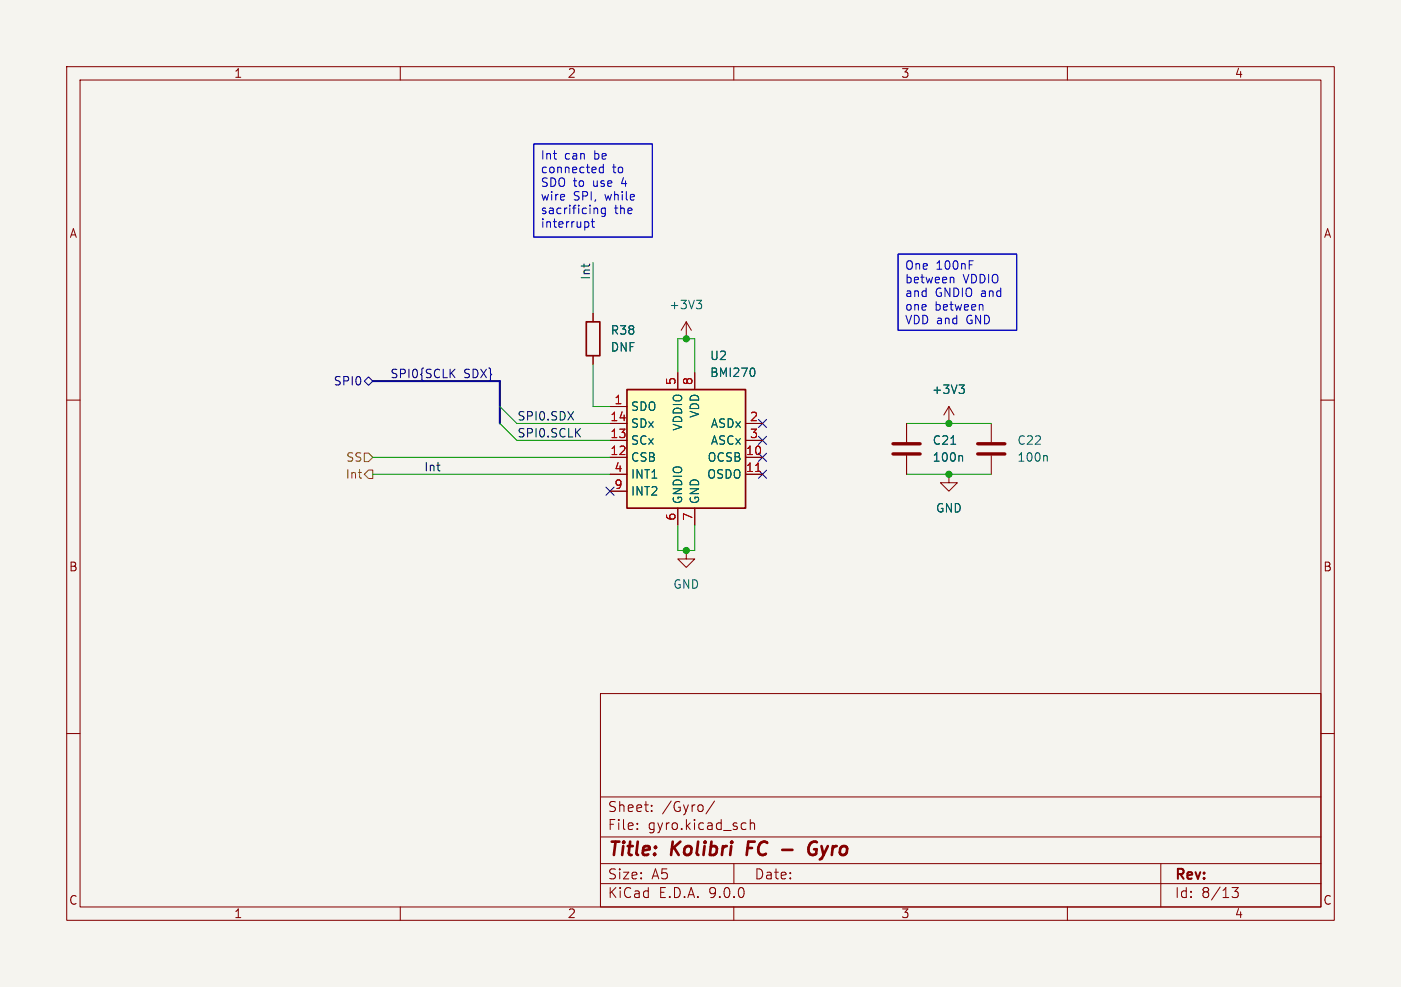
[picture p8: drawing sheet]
<svg xmlns="http://www.w3.org/2000/svg" width="210mm" height="148mm" viewBox="0 0 210 148" stroke-linecap="round" stroke-linejoin="round" font-family="sans-serif">
<path d="M0 0h210v148h-210z" fill="#f5f4ef" stroke="#f5f4ef" stroke-width=".15"/>
<g fill="none" stroke="#840000" stroke-width=".15">
<path d="M10 10h190v128h-190zM12 12h186v124h-186zM60 10v2M110 10v2M160 10v2M102.9 50.8h.1M102.9 48.3l-.8 1.2M102.9 48.3l.7 1.2M102.9 48.3v2.5M10 60h2M142.2 63.5h.1M142.2 61l-.7 1.2"/>
<path d="M142.2 61l.8 1.2M142.2 61v2.5M198 60h2M102.9 82.6v1.2h1.2l-1.2 1.3-1.3-1.3h1.3M102.9 82.6h.1M10 110h2M90 104h108v32h-108zM90 119.5h108M198 110h2M60 136v2M90 132.5h108M90 129.5h108"/>
<path d="M90 125.5h108M95.5 124.2v.2M95.5 123.5v.1M97.7 121.5v.2M97.7 120.8v.1M107.1 120.1l-1.3 1.9M110 136v2M110 129.5v3M111.4 123.4l.4 .1M111.8 124.3l-.4 .1M112.5 123.5a.37 .37 0 0 1 .6 .1v.8M112.5 122.9v1.5"/>
<path d="M160 136v2M174 129.5v6.5M184.7 133.1h.9l-.5 .6a.41 .41 0 0 1 .5 .2v.4l-.1 .2h-.7"/>
</g>
<path d="M112.2 126.2l-.3 2M117.3 127.4h1.5M122.4 126.3a.92 .92 0 0 0-.9 .1 .92 .92 0 0 0-.3 1 .69 .69 0 0 0 .3 .7 .69 .69 0 0 0 .8-.1l.1-.6h-.4M123.1 128.8l-.2 .1" fill="none" stroke="#840000" stroke-width=".4"/>
<path d="M104.4 45h.8l-.5 .5M104.9 45.5l.3 .3v.3l-.3 .2M143.8 57.7h.7l-.4 .5M144.3 58.2l.2 .3v.3l-.2 .2" fill="none" stroke="#006464" stroke-width=".15"/>
<path d="M94 58.4h17.8v17.8h-17.8z" fill="#ffffc2"/>
<path d="M87.9 48.3h2v5h-2zM94 58.4h17.8v17.8h-17.8z" fill="none" stroke="#840000" stroke-width=".25"/>
<g fill="none" stroke="#840000" stroke-width=".15">
<path d="M88.9 47v1.3M88.9 53.3v1.3M101.6 55.9v2.5M104.1 55.9v2.5M91.4 61h2.6M91.4 63.5h2.6M91.4 66h2.6M91.4 68.6h2.6M91.4 71.1h2.6M91.4 73.7h2.6M101.6 76.2v2.5M104.1 76.2v2.5"/>
<path d="M111.8 63.5h2.5M111.8 66h2.5M111.8 68.6h2.5M111.8 71.1h2.5M135.9 63.5v2.8M135.9 68.3v2.8M142.2 71.1v1.3h1.3l-1.3 1.3-1.2-1.3h1.2M142.2 71.1h.1M142.2 63.5h.1M148.6 63.5v2.8M148.6 68.3v2.8"/>
</g>
<path d="M113.3 70.7h.7" fill="none" stroke="#a90000" stroke-width=".15"/>
<path d="M113 55.3l.2 .4-.2 .7M143.8 57.7h.7l-.4 .5M144.3 58.2l.2 .3v.3l-.2 .2M142.5 66.6h.8M144.1 68.3l.2 .2v.7M156.8 68.3l.2 .2v.7" fill="none" stroke="#006464" stroke-width=".15"/>
<path d="M133.9 66.5h4M133.9 68.1h4M146.6 66.5h4M146.6 68.1h4" fill="none" stroke="#840000" stroke-width=".51"/>
<path d="M54.6 71.1l.6-.6h.7v1.3h-.7zM54.6 67.9h.6l.7 .7-.7 .6h-.6z" fill="none" stroke="#725600" stroke-width=".15"/>
<g fill="none" stroke="#000084" stroke-width=".15">
<path d="M55.2 56.5l.7 .7-.7 .6-.6-.6zM67.7 55.9l.5 .7M68.2 55.4l-.7 .7M90.8 73.1l1.2 1.2M92 73.1l-1.2 1.2M113.7 70.5l1.2 1.2M113.7 68l1.2 1.2M113.7 65.4l1.2 1.2M113.7 62.9l1.2 1.2M114.9 70.5l-1.2 1.2M114.9 68l-1.2 1.2M114.9 65.4l-1.2 1.2"/>
<path d="M114.9 62.9l-1.2 1.2"/>
</g>
<path d="M55.9 57.2h19v6.3" fill="none" stroke="#000084" stroke-width=".3"/>
<path d="M88.9 39.4v7.6M88.9 54.6v6.4h2.5M101.6 55.9v-5.1h2.5v5.1M55.9 68.6h35.5M55.9 71.1h35.5M74.9 61l2.6 2.5h13.9M74.9 63.5l2.6 2.5h13.9M101.6 78.7v3.9h2.5v-3.9M135.9 63.5h12.7M135.9 71.1h12.7" fill="none" stroke="#009600" stroke-width=".15"/>
<path d="M80 21.6h17.8v14h-17.8zM88.2 33.4l.1 .4-.3 .3M88.8 32.8v1.1l.3 .2M89.5 31.3l.1 .7M90.4 24.6v1.3M90.4 25.1h-.3l-.3 .2v.4l.2 .1h.4M90.7 31.2v1l-.2 .3-.3-.1M90.7 31.3l-.3-.1-.3 .2v.4l.2 .2h.4M134.6 38.1h17.8v11.4h-17.8zM142.6 41.6h.3l.1 .2v.6M147.3 45.7v.8" fill="none" stroke="#0000c2" stroke-width=".15"/>
<g fill="#009600" stroke="#009600" stroke-width=".15">
<circle cx="102.9" cy="50.8" r=".46"/>
<circle cx="102.9" cy="82.6" r=".46"/>
<circle cx="142.2" cy="71.1" r=".46"/>
<circle cx="142.2" cy="63.5" r=".46"/>
</g>
<g font-size="2.8" fill="#840000">
<text x="91" y="128.9">Title:</text>
<text x="100.7" y="128.9">Kolibri</text>
<text x="112.8" y="128.9">FC</text>
<text x="123.6" y="128.9">Gyro</text>
</g>
<g font-size="2.1" fill="#840000">
<text x="91" y="124.7">File:</text>
<text x="91" y="122">Sheet:</text>
<text x="97.1" y="124.7">gyro.kicad_sch</text>
<text x="99.2" y="122">/Gyro/</text>
<text x="91" y="134.9">KiCad</text>
<text x="91" y="132.1">Size:</text>
<text x="97.7" y="132.1">A5</text>
<text x="98.7" y="134.9">E.D.A.</text>
<text x="106.3" y="134.9">9.0.0</text>
<text x="113" y="132.1">Date:</text>
<text x="176" y="132.3">Rev:</text>
<text x="176" y="134.9">Id:</text>
<text x="180.1" y="134.9">8/13</text>
</g>
<g font-size="1.8" fill="#840000">
<text x="35" y="11.9">1</text>
<text x="85" y="11.9">2</text>
<text x="135" y="11.9">3</text>
<text x="185" y="11.9">4</text>
<text x="10.3" y="35.9">A</text>
<text x="198.4" y="35.9">A</text>
<text x="10.3" y="85.9">B</text>
<text x="198.3" y="85.9">B</text>
<text x="10.3" y="135.9">C</text>
<text x="35" y="137.9">1</text>
<text x="85" y="137.9">2</text>
<text x="135" y="137.9">3</text>
<text x="185" y="137.9">4</text>
<text x="198.3" y="135.9">C</text>
</g>
<g font-size="1.8" fill="#0000c2">
<text x="81" y="24.3">Int</text>
<text x="81" y="26.3">connected</text>
<text x="81" y="28.4">SDO to</text>
<text x="84.6" y="24.3">can</text>
<text x="89" y="28.4">use</text>
<text x="89.2" y="24.3">be</text>
<text x="91.8" y="26.3">to</text>
<text x="93.4" y="28.4">4</text>
<text x="81" y="30.4">wire</text>
<text x="81" y="32.4">sacrificing</text>
<text x="81" y="34.5">interrupt</text>
<text x="85.9" y="30.4">SPI,</text>
<text x="90.8" y="30.4">while</text>
<text x="92.1" y="32.4">the</text>
<text x="135.6" y="40.8">One</text>
<text x="140.3" y="40.8">100nF</text>
<text x="135.6" y="42.8">between</text>
<text x="135.6" y="44.9">and</text>
<text x="135.6" y="46.9">one</text>
<text x="140.1" y="46.9">between</text>
<text x="140.2" y="44.9">GNDIO and</text>
<text x="144.4" y="42.8">VDDIO</text>
<text x="135.6" y="49">VDD and</text>
<text x="145" y="49">GND</text>
</g>
<g font-size="1.8" fill="#0f0f0f">
<text x="88.6" y="42.1" transform="rotate(-90 88.6 42.1)">Int</text>
<text x="77.5" y="63.2">SPI0.SDX</text>
<text x="77.5" y="65.7">SPI0.SCLK</text>
<text x="63.5" y="70.8">Int</text>
</g>
<g font-size="1.8" fill="#006464">
<text x="100.2" y="46.6">+3V3</text>
<text x="91.4" y="52.9">DNF</text>
<text x="91.4" y="50.4">R38</text>
<text x="106.3" y="56.7">BMI270</text>
<text x="106.3" y="54.2">U2</text>
<text x="139.6" y="59.3">+3V3</text>
<text x="94.5" y="61.8">SDO</text>
<text x="94.5" y="64.4">SDx</text>
<text x="102.5" y="64.7" transform="rotate(-90 102.5 64.7)">VDDIO</text>
<text x="105" y="62.8" transform="rotate(-90 105 62.8)">VDD</text>
<text x="106.5" y="64.4">ASDx</text>
<text x="94.5" y="66.9">SCx</text>
<text x="94.5" y="69.4">CSB</text>
<text x="94.5" y="72">INT1</text>
<text x="105.9" y="72">OSDO</text>
<text x="106" y="69.4">OCSB</text>
<text x="106.5" y="66.9">ASCx</text>
<text x="139.7" y="69.4">100n</text>
<text x="139.7" y="66.9">C21</text>
<text x="152.4" y="69.4">100n</text>
<text x="152.4" y="66.9">C22</text>
<text x="94.5" y="74.5">INT2</text>
<text x="102.5" y="75.7" transform="rotate(-90 102.5 75.7)">GNDIO</text>
<text x="105" y="75.7" transform="rotate(-90 105 75.7)">GND</text>
<text x="140.2" y="77.1">GND</text>
<text x="100.8" y="88.5">GND</text>
</g>
<g font-size="1.8" fill="#000084">
<text x="49.9" y="58">SPI0</text>
<text x="58.4" y="56.8">SPI0{SCLK</text>
<text x="69.5" y="56.8">SDX}</text>
</g>
<g font-size="1.8" fill="#a90000">
<text x="101.3" y="57.9" transform="rotate(-90 101.3 57.9)">5</text>
<text x="103.9" y="57.9" transform="rotate(-90 103.9 57.9)">8</text>
<text x="91.4" y="63.2">14</text>
<text x="91.4" y="65.8">13</text>
<text x="92" y="60.7">1</text>
<text x="112.3" y="63.2">2</text>
<text x="112.3" y="65.8">3</text>
<text x="91.4" y="68.3">12</text>
<text x="92" y="70.9">4</text>
<text x="111.7" y="68.3">10</text>
<text x="111.7" y="70.9">11</text>
<text x="92" y="73.4">9</text>
<text x="101.3" y="78.2" transform="rotate(-90 101.3 78.2)">6</text>
<text x="103.9" y="78.2" transform="rotate(-90 103.9 78.2)">7</text>
</g>
<g font-size="1.8" fill="#725600">
<text x="51.7" y="72">Int</text>
<text x="51.8" y="69.4">SS</text>
</g>
</svg>
